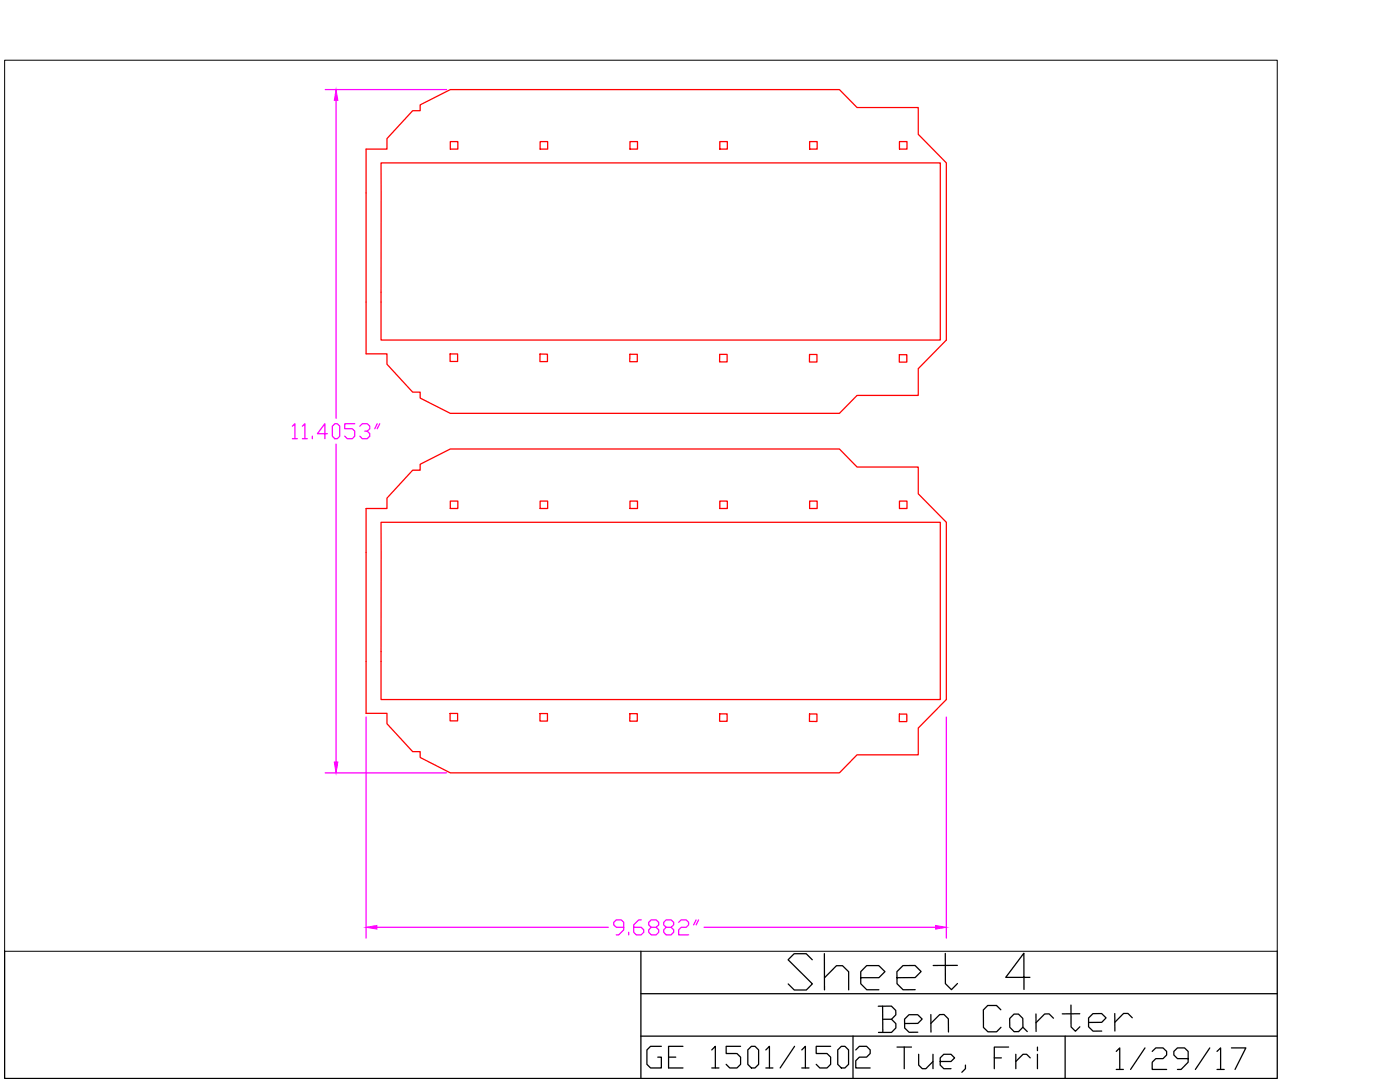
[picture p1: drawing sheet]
<svg xmlns="http://www.w3.org/2000/svg" width="279mm" height="216mm" viewBox="0 0 279 216" stroke-linecap="round" stroke-linejoin="round" font-family="sans-serif">
<!-- layer: CUT -->
<g fill="none" stroke="#f00" stroke-width=".25">
<path d="M73.1 29.8h4.1v-2.1l5.2-5.6h1.5v-1.2l6-3h77.6l3.5 3.6h12.3v5.3l5.6 5.7v35.4l-5.6 5.7v5.3h-12.3l-3.5 3.6h-77.6l-6-3.1v-1.2h-1.5l-5.2-5.5v-2.1h-4.1zM76 32.5h111.7v35.4h-111.7zM89.9 28.3h1.5v1.5h-1.5zM107.8 28.3h1.5v1.5h-1.5zM125.7 28.3h1.5v1.5h-1.5zM143.7 28.3h1.5v1.5h-1.5zM161.6 28.3h1.5v1.5h-1.5zM179.5 28.3h1.5v1.5h-1.5zM89.8 70.6h1.5v1.5h-1.5zM107.8 70.6l1.5 .1v1.5h-1.5zM125.7 70.7h1.5v1.5h-1.5zM143.6 70.7h1.5v1.5h-1.5z"/>
<path d="M161.6 70.7h1.4v1.5h-1.5zM179.5 70.8h1.5v1.5h-1.5zM89.9 100h1.5v1.5h-1.5zM107.8 100h1.5v1.5h-1.5zM125.7 100h1.5v1.5h-1.5zM143.7 100h1.5v1.5h-1.5zM161.6 100h1.5v1.5h-1.5zM179.5 100h1.5v1.5h-1.5zM73.1 101.5h4.1v-2.1l5.2-5.6h1.5v-1.2l6-3h77.6l3.5 3.6h12.3v5.3l5.6 5.7v35.4l-5.6 5.7v5.3h-12.3l-3.5 3.6h-77.6l-6-3.1v-1.1h-1.5l-5.2-5.6v-2.1h-4.1zM76 104.2h111.7v35.4h-111.7zM89.8 142.4h1.5v1.4h-1.5zM107.8 142.4h1.5v1.5h-1.5z"/>
<path d="M125.7 142.4h1.5v1.5h-1.5zM143.6 142.4h1.5v1.5h-1.5zM161.6 142.5h1.4v1.5l-1.5-.1zM179.5 142.5h1.5v1.5h-1.5z"/>
</g>
<!-- layer: Dims -->
<g fill="none" stroke="#f0f" stroke-width=".25">
<path d="M64.9 17.9h24.2M67.1 20v63.5M58.3 85l.6-.4v2.9M58.3 87.5h1M60.3 85l.5-.4v2.9M60.3 87.5h1M62.3 87v.5M65.3 86.5h-2l1.5-1.9v2.9M66.3 85l.5-.4h.5l.5 .4v2l-.5 .5h-.5l-.5-.5zM67.1 88.6v63.5M70.8 84.6h-2v.9h1.5l.5 .5v1l-.5 .5h-1l-.5-.5M71.8 85l.5-.4h1l.5 .4v.5l-.5 .5h-.5"/>
<path d="M73.3 86l.5 .5v.5l-.5 .5h-1l-.5-.5M75.3 84.6l-.5 .9M75.8 84.6l-.5 .9M64.9 154.2h24.2M73.1 143.1v44.1M188.9 143.1v44.1M75.2 185h46.2M124.5 185h-1.5l-.5-.5v-.5l.5-.4h1l.5 .4v1.5l-1 1h-.5M125.5 186v.5M128 183.6h-.5l-1 .9v1.5l.5 .5h1l.5-.5v-.5l-.5-.5h-1.5M130 185l-.5-.5v-.5l.5-.4h1l.5 .4v.5l-.5 .5h-1l-.5 .5v.5l.5 .5h1l.5-.5v-.5l-.5-.5M132.9 185l-.4-.5v-.5l.4-.4h1l.5 .4v.5l-.5 .5h-1l-.4 .5v.5l.4 .5h1l.5-.5v-.5l-.5-.5"/>
<path d="M135.4 184l.5-.4h1l.5 .4v.5l-.5 .5h-1l-.5 .5v1h2M138.9 183.6l-.5 .9M139.4 183.6l-.5 .9M140.5 185h46.2"/>
</g>
<g fill="#f0f" stroke="#f0f" stroke-width=".2">
<path d="M67.1 17.9l.3 2.1h-.7z"/>
<path d="M66.7 152.1h.7l-.3 2.1z"/>
<path d="M73.1 185l2.1-.3v.7z"/>
<path d="M186.7 184.7l2.2 .3-2.2 .4z"/>
</g>
<!-- layer: 0 -->
<path d="M.9 12h254v177.8h-254z" fill="none" stroke="#000" stroke-width=".2"/>
<path d="M.9 189.8v25.4h254v-25.4M127.9 189.8v25.4M127.9 198.3h127M127.9 206.7h127M212.6 206.7v8.5" fill="none" stroke="#000" stroke-width=".25"/>
<text font-size="11.5" x="156.3" y="198.6">Sheet 4</text>
<text font-size="9.3" x="174.3" y="207.1">Ben Carter</text>
<text font-size="8.8" x="178.2" y="215.2">Tue, Fri</text>
<text font-size="8.4" x="128.1" y="214.5">GE 1501/1502</text>
<text font-size="7.9" x="221.9" y="214.5">1/29/17</text>
</svg>
